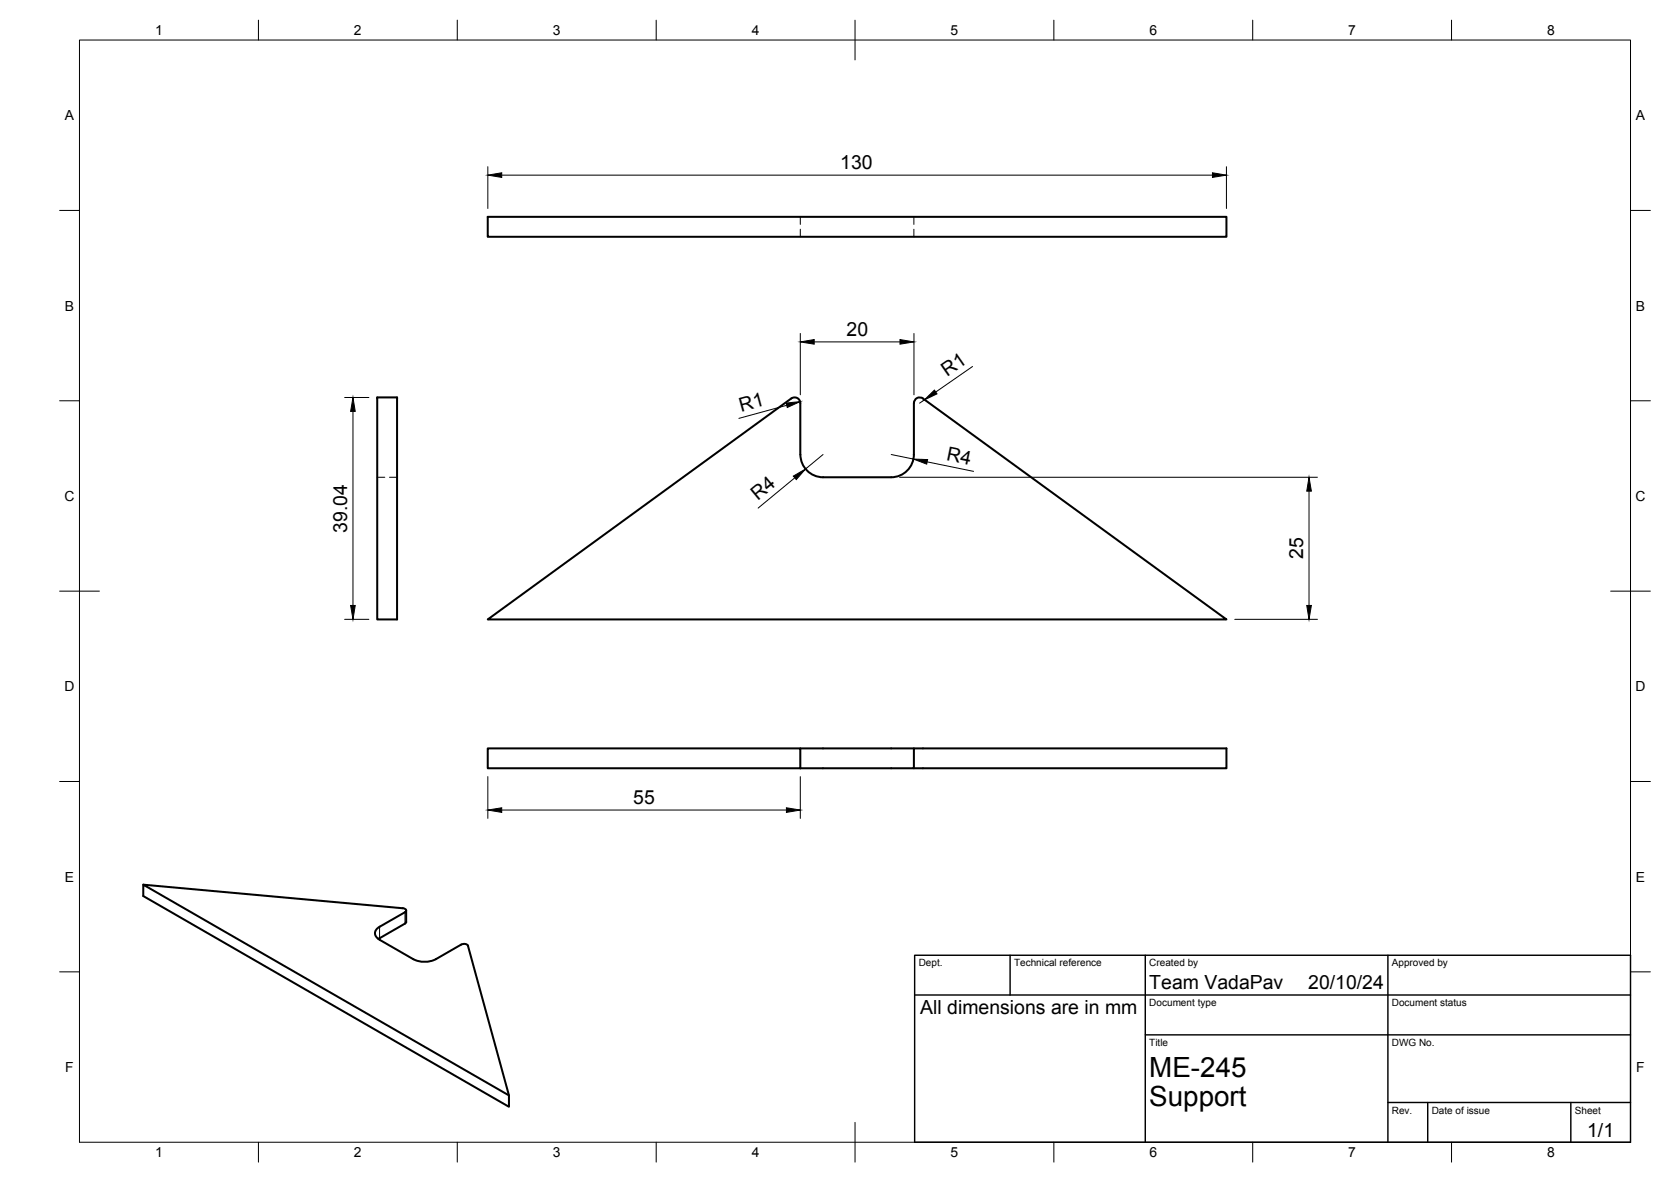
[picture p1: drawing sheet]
<svg xmlns="http://www.w3.org/2000/svg" width="420mm" height="297mm" viewBox="0 0 420 297" stroke-linecap="round" stroke-linejoin="round" font-family="sans-serif">
<!-- layer: Visible -->
<path d="M122.6 54.5h185.8v5h-185.8zM94.8 99.9h5v55.8h-5zM229.8 101.3v12.9a5.7 5.7 0 0 1-5.7 5.7h-17.1a5.7 5.7 0 0 1-5.7-5.7M229.8 101.3a1.43 1.43 0 0 1 2.3-1.2l76.3 55.6h-185.8l76.3-55.6a1.44 1.44 0 0 1 1.5-.1 1.44 1.44 0 0 1 .8 1.3v12.9M122.6 188.1h78.6v5h-78.6zM201.2 188.1h28.6M201.2 193.1h28.6v-5h78.6v5h-78.6M36 222.3l65.3 5.9a.65 .65 0 0 1 .7 .8l-.2 .2M101.8 229.2l-6.3 3.7a1.71 1.71 0 0 0-1.2 1.6 1.71 1.71 0 0 0 1.2 1.6l8.4 5M102.1 228.8l-.1 3.2-6.9 4M103.9 241a6.3 6.3 0 0 0 5.7 0M109.6 241.1l6.6-3.8 .8-.1 .7 .5 10.3 37.6v2.8l-92-52.9v-2.9l92 53" fill="none" stroke="#000" stroke-width=".51"/>
<!-- layer: Hidden -->
<path d="M201.2 54.5v1.9M201.2 57.6v1.9M229.8 54.5v1.9M229.8 57.6v1.9M94.8 119.9h2M97.9 119.9h1.9" fill="none" stroke="#000" stroke-width=".25"/>
<!-- layer: Visible Narrow -->
<path d="M95.4 232.9v2.9M101.8 229.2v2.9" fill="none" stroke="#000" stroke-width=".25"/>
<!-- layer: BORDER -->
<g fill="none" stroke="#000" stroke-width=".25">
<path d="M20 10.1h390v276.9h-390zM65 5.1v5M115 5.1v5M165 5.1v5M215 5.1v10M265 5.1v5M315 5.1v5M365 5.1v5M15 52.9h5M410 52.9h5M15 100.7h5M410 100.7h5"/>
<path d="M15 148.6h10M405 148.6h10M15 196.4h5M410 196.4h5M15 244.2h5M410 244.2h5M65 287v5M115 287v5M165 287v5M215 282.1v9.9M265 287v5M315 287v5"/>
<path d="M365 287v5"/>
</g>
<!-- layer: TITLEBLOCK -->
<path d="M230 240.1h180v46.9h-180zM230 250h180M254 240.1v9.9M288 240.1v46.9M349 240.1v46.9M288 260.1h122M349 277.1h61M359 277.1v9.9M395 277.1v9.9" fill="none" stroke="#000" stroke-width=".36"/>
<!-- layer: FD_Dimensions -->
<g fill="none" stroke="#000" stroke-width=".25">
<path d="M122.7 41.9v10.5M126.2 44h178.7M308.4 41.9v10.5M86.7 99.9h6.1M201.2 83.8v15.4M204.7 85.9h21.6M229.8 83.8v15.4M244.5 92.1l-9.2 6.4M88.8 103.4v48.8M197.8 101.9l-12 3.2M206.9 114.2l-4.4 3.7M224.1 114.2l5.6 1.2"/>
<path d="M226.2 119.9h105.1M232.4 100.5l-1.2 .8M233.1 116.1l11.7 2.4M199.8 120.1l-9.2 7.6M329.1 123.4v28.8M86.7 155.6h6.1M310.5 155.6h20.8M122.7 195.2v10.5M201.2 195.2v10.5M126.2 203.6h71.5"/>
</g>
<g fill="#000" stroke="#000" stroke-width=".25">
<path d="M122.7 44l3.5-.6v1.2zM304.9 43.4l3.5 .6-3.5 .6zM201.2 85.9l3.5-.6v1.2zM226.3 85.3l3.5 .6-3.5 .6zM232.4 100.5l2.5-2.5 .7 1zM88.8 99.9l.5 3.5h-1.1zM197.7 101.3l3.5-.4-3.2 1.5zM199.5 119.6l3-1.7-2.3 2.6zM229.7 115.4l3.5 .1-.2 1.1zM329.1 119.9l.6 3.5h-1.1zM88.2 152.2h1.1l-.5 3.4zM328.6 152.2h1.1l-.6 3.4z"/>
<path d="M122.7 203.6l3.5-.6v1.2zM197.7 203l3.5 .6-3.5 .6z"/>
</g>
<g font-size="7">
<text x="289" y="270.6">ME-245</text>
<text x="289" y="278.1">Support</text>
</g>
<g font-size="4.9">
<text x="211.3" y="42.6">130</text>
<text x="212.9" y="84.5">20</text>
<text x="238.2" y="94.8" transform="rotate(-35 238.2 94.8)">R1</text>
<text x="186.4" y="103.5" transform="rotate(-15 186.4 103.5)">R1</text>
<text x="237.8" y="115.6" transform="rotate(11 237.8 115.6)">R4</text>
<text x="190.5" y="125.9" transform="rotate(-40 190.5 125.9)">R4</text>
<text x="87.3" y="133.9" transform="rotate(-90 87.3 133.9)">39.04</text>
<text x="327.7" y="140.5" transform="rotate(-90 327.7 140.5)">25</text>
<text x="159.2" y="202.1">55</text>
<text x="289" y="248.5">Team VadaPav</text>
<text x="329" y="248.5">20/10/24</text>
<text x="231.4" y="254.8">All dimensions are in mm</text>
<text x="399.1" y="285.7">1/1</text>
</g>
<g font-size="3.5">
<text x="39" y="8.8">1</text>
<text x="89" y="8.8">2</text>
<text x="139" y="8.8">3</text>
<text x="189" y="8.8">4</text>
<text x="239" y="8.8">5</text>
<text x="289" y="8.8">6</text>
<text x="339" y="8.8">7</text>
<text x="389" y="8.8">8</text>
<text x="16.3" y="30.2">A</text>
<text x="411.3" y="30.2">A</text>
<text x="16.3" y="78">B</text>
<text x="411.3" y="78">B</text>
<text x="16.2" y="125.9">C</text>
<text x="411.2" y="125.9">C</text>
<text x="16.2" y="173.7">D</text>
<text x="411.2" y="173.7">D</text>
<text x="16.3" y="221.6">E</text>
<text x="411.3" y="221.6">E</text>
<text x="16.4" y="269.4">F</text>
<text x="411.4" y="269.4">F</text>
<text x="39" y="290.8">1</text>
<text x="89" y="290.8">2</text>
<text x="139" y="290.8">3</text>
<text x="189" y="290.8">4</text>
<text x="239" y="290.8">5</text>
<text x="289" y="290.8">6</text>
<text x="339" y="290.8">7</text>
<text x="389" y="290.8">8</text>
</g>
<g font-size="2.5">
<text x="231" y="242.9">Dept.</text>
<text x="255" y="242.9">Technical reference</text>
<text x="289" y="242.9">Created by</text>
<text x="350" y="242.9">Approved by</text>
<text x="289" y="252.8">Document type</text>
<text x="350" y="252.8">Document status</text>
<text x="289" y="262.9">Title</text>
<text x="350" y="262.9">DWG No.</text>
<text x="350" y="279.9">Rev.</text>
<text x="360" y="279.9">Date of issue</text>
<text x="396" y="279.9">Sheet</text>
</g>
</svg>
